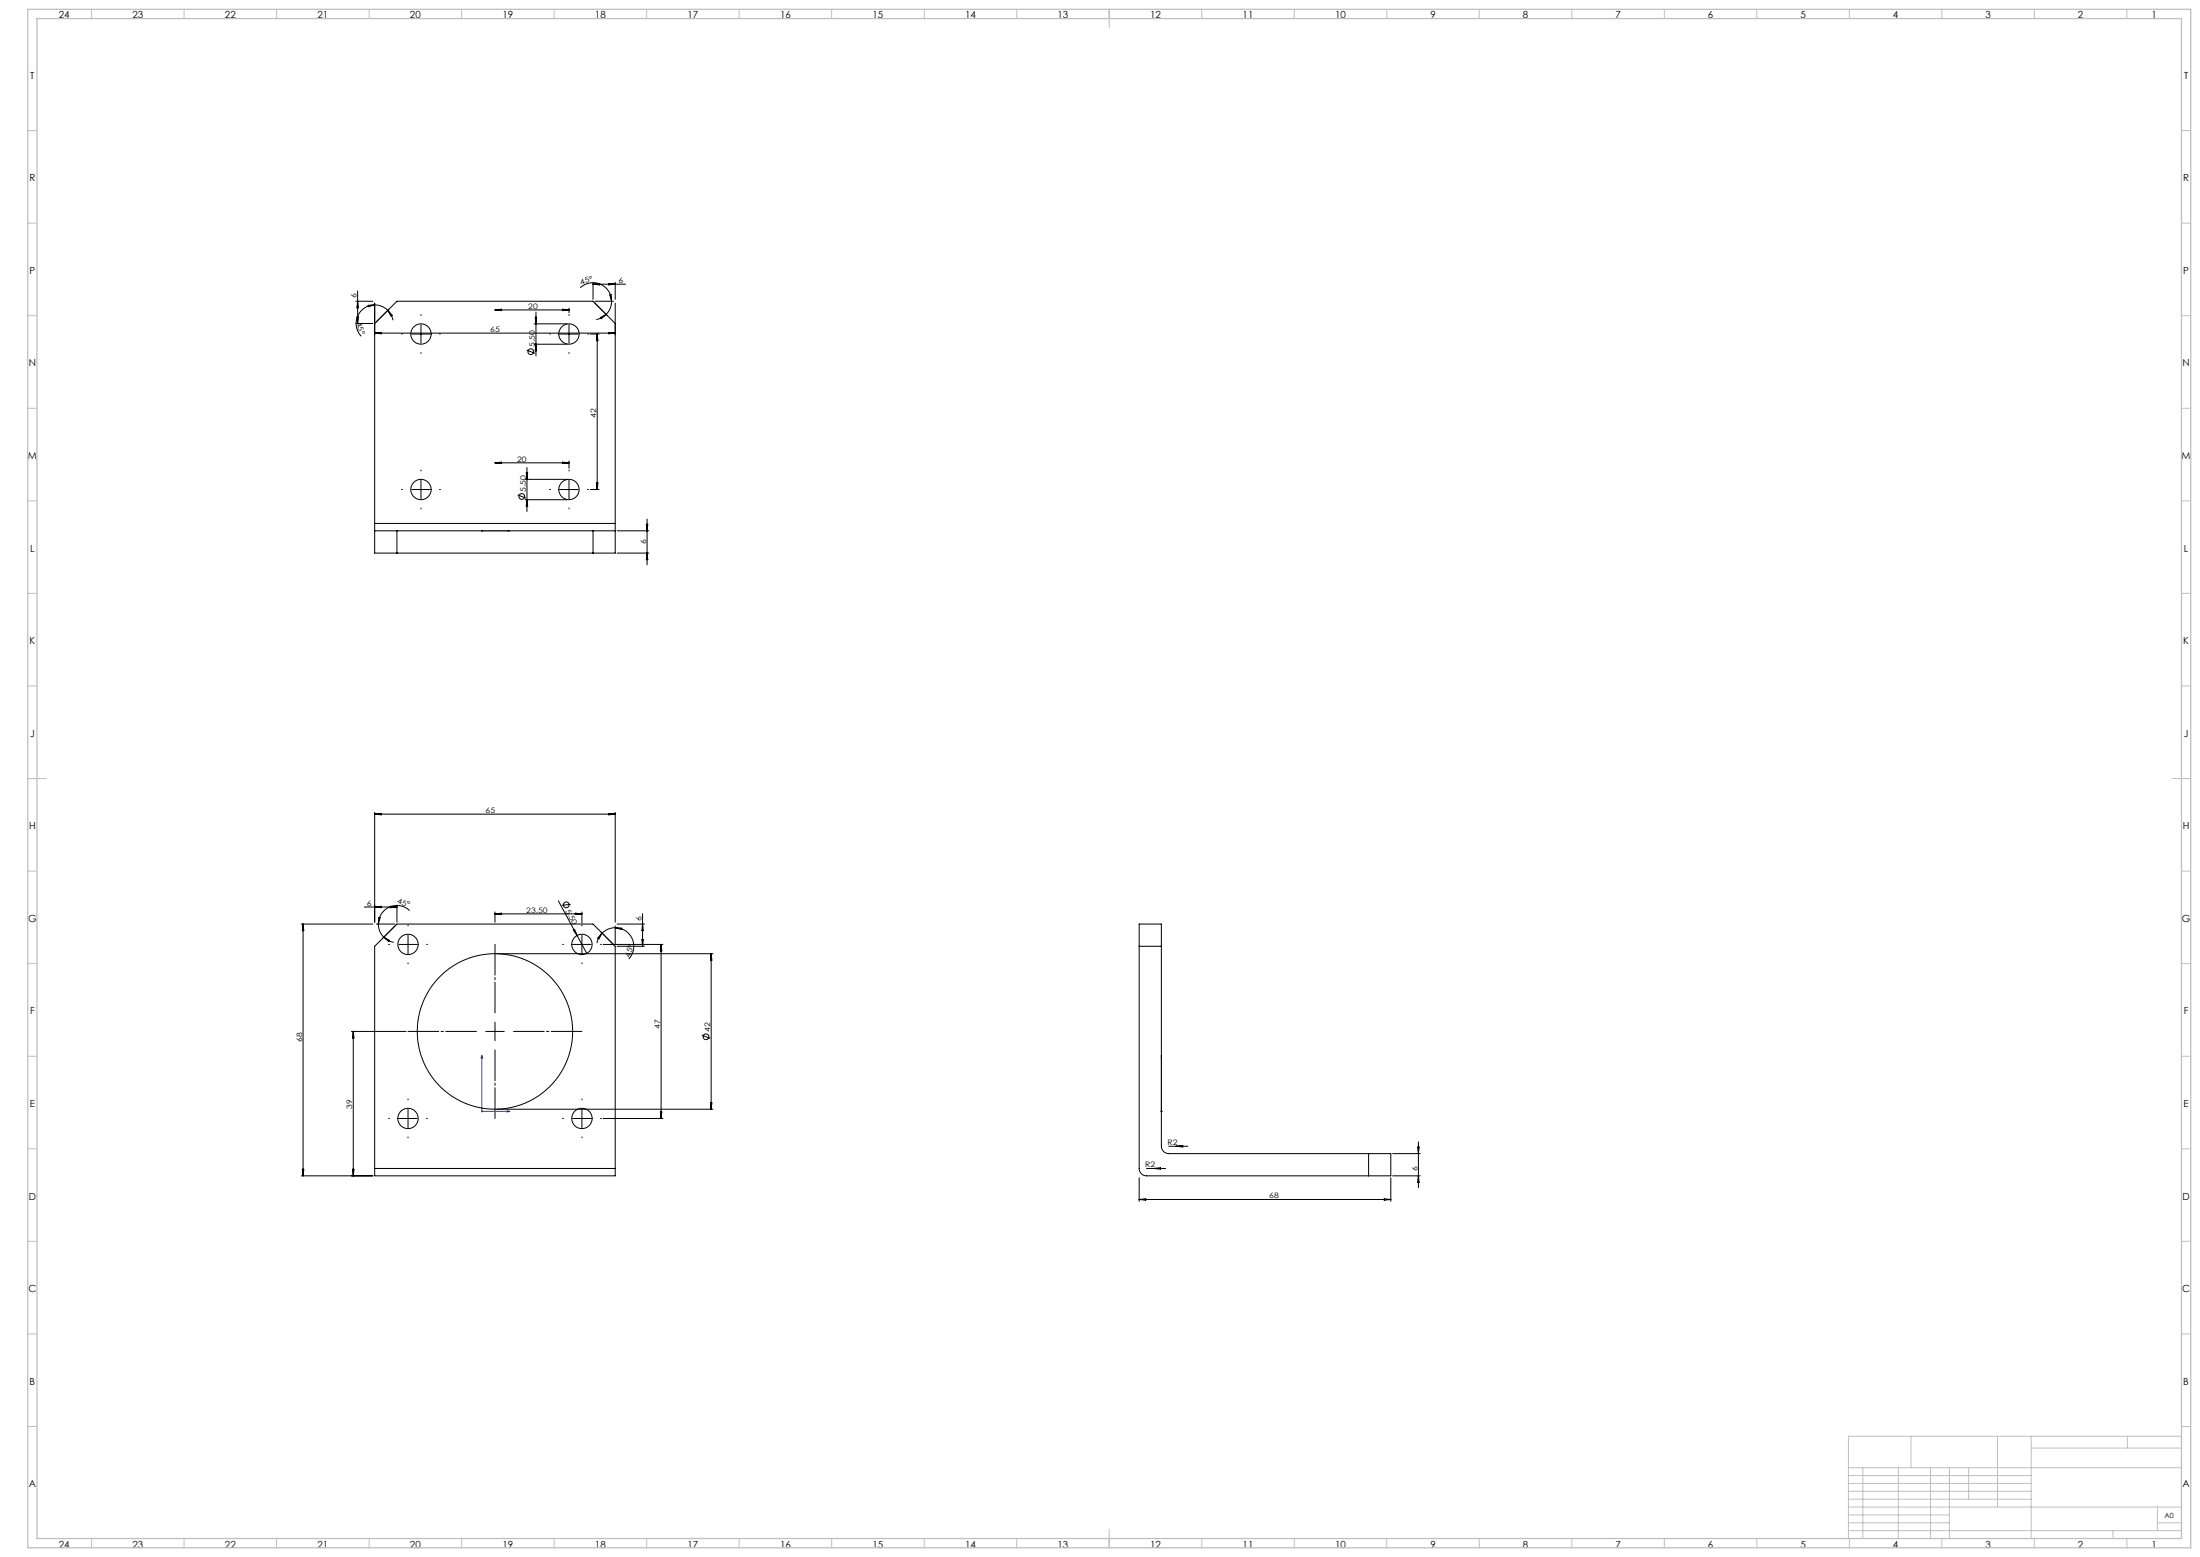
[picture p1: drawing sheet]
<svg xmlns="http://www.w3.org/2000/svg" width="1189mm" height="841mm" viewBox="0 0 1189 841" stroke-linecap="round" stroke-linejoin="round" font-family="sans-serif">
<g fill="none" stroke="#000" stroke-width=".54">
<path d="M193 157v18M314 155a10 10 0 0 1 10-1 10 10 0 0 1 7 9M320 153v9M320 154h18M320 154l4-1v1zM329 153l3 1h-3zM330 159l1 4zM332 153v9M192 163h10M192 175h10M193 171h1l-1 4zM193 163l1 3h-1z"/>
<path d="M199 165h3l-3 1zM202 165a10 10 0 0 1 8 3M202 165a10 10 0 0 0-9 6 10 10 0 0 0 2 11M202 180h4zM202 180h130M202 164v17M210 168l1 2 1 3M210 168l2 2-1 1zM210 167l-7 7M228 175v10M268 167h3v1zM268 167h40"/>
<path d="M289 175h17M289 171h1v4zM290 169v23M304 167h4l-4 1zM308 166v3M308 175v10M321 163l7 8M322 163h10M324 172l4-2-3 2zM328 170l-2 1-4 2M329 180h3h-3zM331 163a10 10 0 0 1-3 7"/>
<path d="M332 164v17M222 180h11M285 189l4 2M289 186h17M290 186v3h-1zM303 180h9M319 180h5M323 180v84M323 180v4h-1zM228 259v10M268 250h40M268 250h3z"/>
<path d="M284 259h22M284 255h1v4zM285 253v23M304 250h4h-4zM308 249v4M308 259v10M222 264h11M280 267l4 2M284 270h22M285 270v3h-1zM303 264h9M319 264h5"/>
<path d="M322 261h1v3zM334 287h17M334 299h17M349 283h1v4zM350 280v25M350 299v3h-1zM202 439v59M202 440l4-1v1zM202 440h130M329 439l3 1h-3zM332 439v59M163 499h39"/>
<path d="M164 499v4h-1zM164 499v136M197 490h18M202 490h4zM203 499h11M204 499a10 10 0 0 0 3 7M205 496l-1 3zM211 490h4h-4zM214 500l-7 7M215 489v9M221 492a10 10 0 0 0-10-2 10 10 0 0 0-7 9M268 493v5"/>
<path d="M268 494l3-1v1zM268 494h47M302 487l15 28M308 488l-4 1M311 493l4 1h-4zM315 493v6M334 499h14M347 494v17M347 499l1 4h-1zM207 506l3 2 3 1M207 506l4 2-1 1zM216 510h9"/>
<path d="M221 505v10M268 515h117M309 510h11M310 502h1l1 3zM315 505v10M325 503l7 7M325 504l-1 3h-1zM325 504l-1 2-1 3M326 510h32M332 500v10M332 501h4v1zM332 501a10 10 0 0 0-7 3"/>
<path d="M332 501a10 10 0 0 1 10 6 10 10 0 0 1-2 11M334 511h14M347 508h1l-1 3zM357 510v94M357 510l1 4h-1zM384 515v84M384 515l1 4h-1zM190 557h29M191 557v78M191 557v4zM263 557h10M268 552v10"/>
<path d="M379 559l5 2M221 599v10M268 599h117M315 599v10M384 596h1l-1 3zM216 604h9M309 604h11M326 604h32M357 601h1l-1 3zM632 619h10M636 619h3v1zM766 620h1v3z"/>
<path d="M767 617v24M163 635h39M163 632h1v3zM191 632v3zM616 636v13M620 631h10M624 631h3v1zM752 636v13M753 635h15M753 623h15M767 635v4h-1zM616 648h136"/>
<path d="M616 648h3zM748 648h4h-4z"/>
<circle cx="287" cy="190" r="1.6"/>
<circle cx="282" cy="268" r="1.5"/>
<circle cx="306" cy="489" r="1.6"/>
<circle cx="382" cy="560" r="1.6"/>
</g>
<path d="M260 287h1zM260 287h.1M260 287h16M276 287h-2h2M260 570l1 2h-1zM260 570v30h16M628 570v2v-2M628 570v30M274 600h2l-2 1zM628 600v1zM628 600h.1" fill="none" stroke="#00f" stroke-width=".54"/>
<path d="M260 287h1M260 286l1 1M260 286v1M261 286l-1 1M260 600l1 1M260 600v1M261 600l-1 1M627 600l1 1M628 600v1M628 600l-1 1M260 600h1M627 600h1" fill="none" stroke="#808080" stroke-width=".54"/>
<g fill="none" stroke="#000" stroke-width=".54" stroke-dasharray="30.5 1.3 1.3 1.3">
<path d="M228 170h.1M308 170h.1M218 180h-1M228 190v1M238 180h.1M298 180h-1M308 190v1M318 180h.1M228 254h.1M308 254h.1M218 264h-1M228 274v1"/>
<path d="M238 264h.1M298 264h-1M308 274v1M318 264h.1M211 510h-1M221 500h.1M231 510h.1M305 510h-1M315 500h.1M325 510h.1M221 520v1M315 520v1"/>
<path d="M221 594h.1M315 594h.1M211 604h-1M221 614v1M231 604h.1M305 604h-1M315 614v1M325 604h.1"/>
</g>
<path d="M258 557h-37M268 547v-37M278 557h37M268 567v37" fill="none" stroke="#000" stroke-width=".54" stroke-dasharray="30.5 1.3 1.3 1.3" stroke-dashoffset="13.9"/>
<g fill="none" stroke="#c0c0c0" stroke-width=".54">
<path d="M49 5v5M99 5v5M149 5v5M199 5v5M249 5v5M299 5v5M349 5v5M399 5v5M449 5v5M499 5v5M549 5v5M599 5v10"/>
<path d="M649 5v5M699 5v5M749 5v5M799 5v5M849 5v5M899 5v5M949 5v5M999 5v5M1049 5v5M1099 5v5M1149 5v5M15 71h5"/>
<path d="M1179 71h5M15 121h5M1179 121h5M15 171h5M1179 171h5M15 221h5M1179 221h5M15 271h5M1179 271h5M15 321h5M1179 321h5M15 371h5"/>
<path d="M1179 371h5M15 421h10M1174 421h10M15 471h5M1179 471h5M15 521h5M1179 521h5M15 571h5M1179 571h5M15 621h5M1179 621h5M15 671h5"/>
<path d="M1179 671h5M15 721h5M1179 721h5M15 771h5M1033 776v17M1080 776v38M1098 776v55M1150 776v6M1179 771h5M1179 776h-180v55M999 793h180M999 797h99"/>
<path d="M1007 793v38M1026 793v38M1043 793v38M1054 793v38M1064 793v17M1098 782h81M999 810h99M999 806h99M999 801h99M999 818h55M999 814h180M1166 814v13"/>
<path d="M49 831v5M99 831v5M149 831v5M199 831v5M249 831v5M299 831v5M349 831v5M399 831v5M449 831v5M499 831v5M549 831v5M599 826v10"/>
<path d="M649 831v5M699 831v5M749 831v5M799 831v5M849 831v5M899 831v5M949 831v5M999 827h180M999 823h55M999 831v5M1049 831v5M1099 831v5"/>
<path d="M1142 827v4M1149 831v5M1166 823h13"/>
</g>
<path d="M15 5h1169v831h-1169zM20 10h1159v821h-1159z" fill="none" stroke="#c0c0c0" stroke-width=".7"/>
<g fill="#00f">
<path d="M274 600h2l-2 1zM260 570l1 2h-1z"/>
<path d="M628 600v1zM628 570v2z"/>
<path d="M274 287h2zM260 287h1z"/>
</g>
<g fill="none" stroke="#000" stroke-width=".54">
<path d="M202 283v4M202 283v-108l13-12h105l12 12v108M202 287v12h130v-12M202 287h130M202 283h130M215 287v12M320 287v12M332 283v4M616 499h12v120a4 4 0 0 0 4 4h120v12h-132a4 4 0 0 1-4-4zM616 511h12M202 631v4h130v-4M202 631v-120l13-12h105l12 12v120"/>
<path d="M202 631h130M740 623v12"/>
<circle cx="228" cy="180" r="6"/>
<circle cx="308" cy="180" r="6"/>
<circle cx="228" cy="264" r="6"/>
<circle cx="308" cy="264" r="6"/>
<circle cx="221" cy="510" r="6"/>
<circle cx="314" cy="510" r="6"/>
<circle cx="268" cy="557" r="42"/>
<circle cx="221" cy="604" r="6"/>
<circle cx="314" cy="604" r="6"/>
</g>
<g font-size="5.3">
<text x="32" y="10">24</text>
<text x="72" y="10">23</text>
<text x="122" y="10">22</text>
<text x="172" y="10">21</text>
<text x="222" y="10">20</text>
<text x="272" y="10">19</text>
<text x="322" y="10">18</text>
<text x="372" y="10">17</text>
<text x="422" y="10">16</text>
<text x="472" y="10">15</text>
<text x="522" y="10">14</text>
<text x="572" y="10">13</text>
<text x="622" y="10">12</text>
<text x="672" y="10">11</text>
<text x="722" y="10">10</text>
<text x="773" y="10">9</text>
<text x="823" y="10">8</text>
<text x="873" y="10">7</text>
<text x="923" y="10">6</text>
<text x="973" y="10">5</text>
<text x="1023" y="10">4</text>
<text x="1073" y="10">3</text>
<text x="1123" y="10">2</text>
<text x="1163" y="10">1</text>
<text x="16" y="43">T</text>
<text x="1180" y="43">T</text>
<text x="16" y="98">R</text>
<text x="1180" y="98">R</text>
<text x="16" y="148">P</text>
<text x="1180" y="148">P</text>
<text x="16" y="198">N</text>
<text x="1180" y="198">N</text>
<text x="15" y="248">M</text>
<text x="1179" y="248">M</text>
<text x="16" y="298">L</text>
<text x="1180" y="298">L</text>
<text x="16" y="348">K</text>
<text x="1180" y="348">K</text>
<text x="16" y="398">J</text>
<text x="1180" y="398">J</text>
<text x="16" y="448">H</text>
<text x="1180" y="448">H</text>
<text x="15" y="498">G</text>
<text x="1179" y="498">G</text>
<text x="16" y="548">F</text>
<text x="1180" y="548">F</text>
<text x="16" y="598">E</text>
<text x="1180" y="598">E</text>
<text x="16" y="648">D</text>
<text x="1180" y="648">D</text>
<text x="15" y="698">C</text>
<text x="1179" y="698">C</text>
<text x="16" y="748">B</text>
<text x="1180" y="748">B</text>
<text x="16" y="803">A</text>
<text x="1180" y="803">A</text>
<text x="32" y="836">24</text>
<text x="72" y="836">23</text>
<text x="122" y="836">22</text>
<text x="172" y="836">21</text>
<text x="222" y="836">20</text>
<text x="272" y="836">19</text>
<text x="322" y="836">18</text>
<text x="372" y="836">17</text>
<text x="422" y="836">16</text>
<text x="472" y="836">15</text>
<text x="522" y="836">14</text>
<text x="572" y="836">13</text>
<text x="622" y="836">12</text>
<text x="672" y="836">11</text>
<text x="722" y="836">10</text>
<text x="773" y="836">9</text>
<text x="823" y="836">8</text>
<text x="873" y="836">7</text>
<text x="923" y="836">6</text>
<text x="973" y="836">5</text>
<text x="1023" y="836">4</text>
<text x="1073" y="836">3</text>
<text x="1123" y="836">2</text>
<text x="1163" y="836">1</text>
</g>
<g font-size="4.1">
<text x="314" y="154" transform="rotate(-18 314 154)">45°</text>
<text x="334" y="153">6</text>
<text x="193" y="161" transform="rotate(-90 193 161)">6</text>
<text x="285" y="167">20</text>
<text x="192" y="174" transform="rotate(72 192 174)">45°</text>
<text x="265" y="179">65</text>
<text x="289" y="187" transform="rotate(-90 289 187)">5.50</text>
<text x="322" y="226" transform="rotate(-90 322 226)">42</text>
<text x="279" y="249">20</text>
<text x="284" y="266" transform="rotate(-90 284 266)">5.50</text>
<text x="349" y="294" transform="rotate(-90 349 294)">6</text>
<text x="262" y="439">65</text>
<text x="198" y="489">6</text>
<text x="214" y="488" transform="rotate(18 214 488)">45°</text>
<text x="305" y="492" transform="rotate(62 305 492)">5.50</text>
<text x="284" y="493">23.50</text>
<text x="347" y="497" transform="rotate(-90 347 497)">6</text>
<text x="340" y="517" transform="rotate(-72 340 517)">45°</text>
<text x="357" y="556" transform="rotate(-90 357 556)">47</text>
<text x="384" y="557" transform="rotate(-90 384 557)">42</text>
<text x="163" y="563" transform="rotate(-90 163 563)">68</text>
<text x="190" y="599" transform="rotate(-90 190 599)">39</text>
<text x="631" y="619">R2</text>
<text x="619" y="631">R2</text>
<text x="766" y="632" transform="rotate(-90 766 632)">6</text>
<text x="686" y="647">68</text>
</g>
<text font-size="3.9" x="1170" y="820">A0</text>
</svg>
